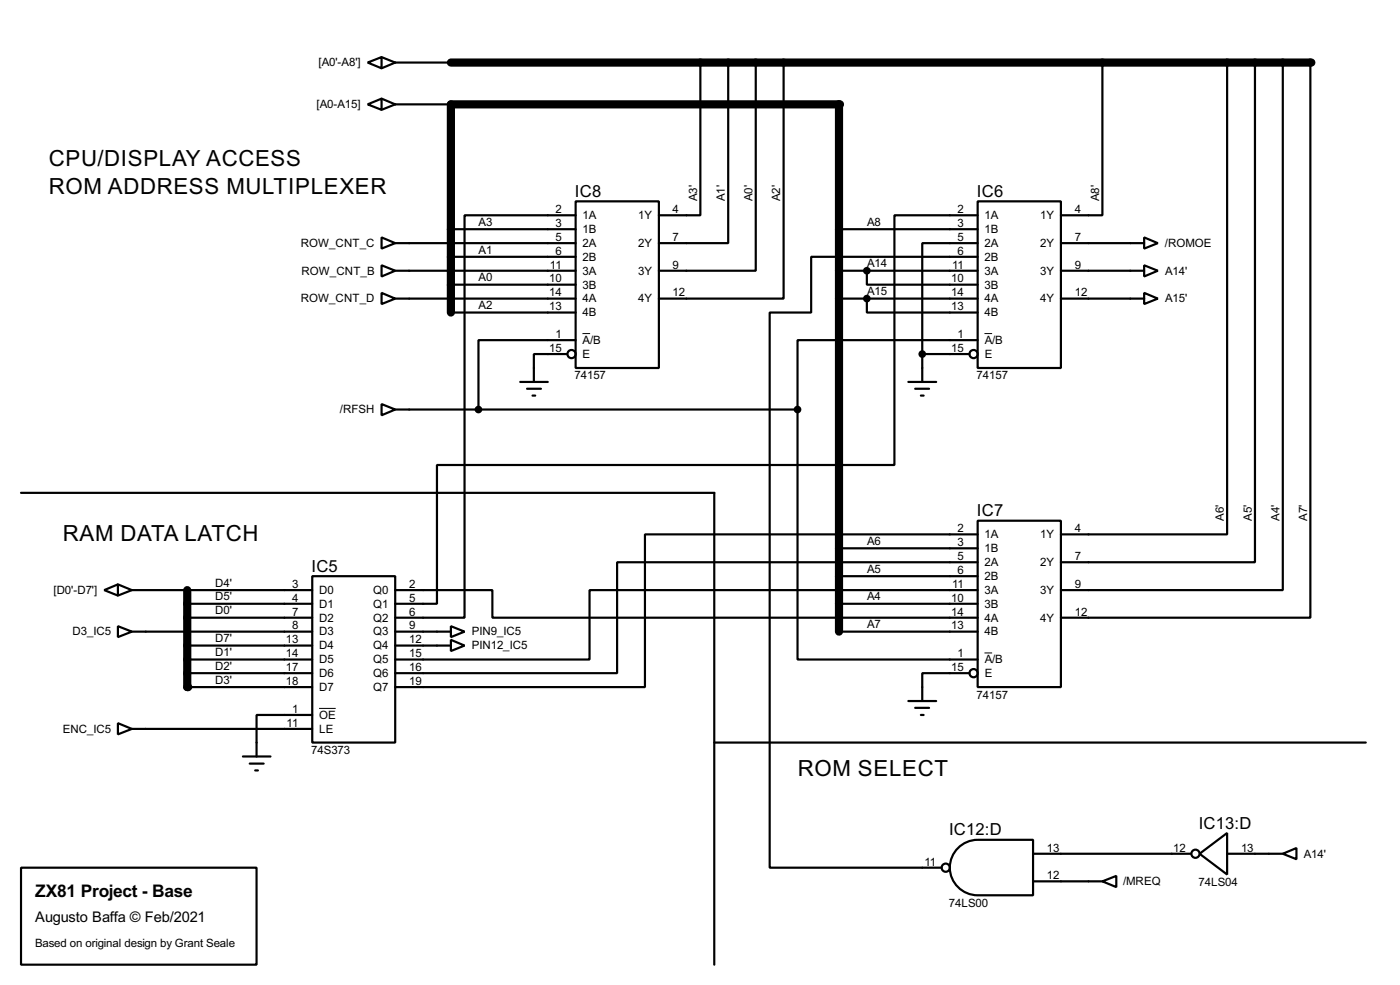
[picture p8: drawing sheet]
<svg xmlns="http://www.w3.org/2000/svg" width="256mm" height="180mm" viewBox="0 0 256 180" stroke-linecap="round" stroke-linejoin="round" font-family="sans-serif">
<path d="M82.6 11.5h157.5M82.6 57.2v-38.1h71.1v96.5M34.3 108v17.8" fill="none" stroke="#000" stroke-width="1.5"/>
<g fill="#000">
<circle cx="153.7" cy="19.1" r=".75"/>
<circle cx="240.1" cy="11.5" r=".75"/>
<circle cx="34.3" cy="125.8" r=".75"/>
</g>
<g fill="none" stroke="#000" stroke-width=".4">
<path d="M67.4 19.1l2.5-1v2zM67.4 11.5l2.5-1v2zM69.9 18.1l2.5 1M69.9 10.5l2.5 1M72.4 19.1h10.2M72.4 11.5h10.2M72.4 19.1l-2.5 1M72.4 11.5l-2.5 1M128.3 11.5v27.9h-7.6M133.4 11.5v33h-12.7M138.5 11.5v38.1h-17.8M143.6 11.5v43.2h-22.9"/>
<path d="M202 11.5v27.9h-7.6M224.8 11.5v86.3h-30.4M229.9 11.5v91.4h-35.5M235 11.5v96.5h-40.6M240.1 11.5v101.6h-45.7M105.5 36.9h15.2v30.5h-15.2zM105.5 39.4h-20.4v73.7h-12.7M179.1 36.9h15.3v30.5h-15.3zM179.1 39.4h-15.2v45.7h-83.8v25.4h-7.7M69.9 43.5l2.5 1-2.5 1zM69.9 48.6l2.5 1-2.5 1zM69.9 53.6l2.5 1.1-2.5 1z"/>
<path d="M72.4 49.6h33.1M72.4 54.7h33.1M72.4 44.5h33.1M82.6 57.2h22.9M82.6 42h22.9M82.6 47h22.9M82.6 52.1h22.9M153.7 42h25.4M153.7 49.6h25.4M153.7 54.7h25.4M158.8 49.6v2.5h20.3M158.8 54.7v2.5h20.3"/>
<path d="M179.1 44.5h-10.1v20.3M179.1 47h-30.5v10.2h-7.6v101.6h31.5M194.4 49.6h15.2M194.4 54.7h15.2M194.4 44.5h15.2M209.6 43.5l2.5 1-2.5 1zM209.6 48.6l2.5 1-2.5 1zM209.6 53.6l2.5 1.1-2.5 1zM69.9 74l2.5 1-2.5 1zM72.4 75h73.7M95.3 69.9h5.1M96.6 71.2h2.5"/>
<path d="M97.6 72.4h.5M103.9 64.8h-6.1v5.1M105.5 62.3h-17.8v12.7M146.1 75v45.7h33M166.4 69.9h5.1M167.7 71.2h2.5M168.7 72.4h.5M169 64.8v5.1M169 64.8h8.6M179.1 62.3h-33v12.7M3.9 90.2h127v86.4M179.1 95.3h15.3v30.5h-15.3z"/>
<path d="M179.1 97.8h-60.9v28h-45.8M19.1 108l2.5-1v2zM21.6 114.6l2.6 1-2.6 1zM21.6 107l2.6 1M24.2 108h33M24.2 115.6h33M24.2 108l-2.6 1M34.3 110.5h22.9M34.3 113.1h22.9M34.3 118.2h22.9M57.2 105.5h15.2v30.4h-15.2zM72.4 108h17.8v5.1h88.9"/>
<path d="M72.4 118.2h10.2M72.4 115.6h10.2M82.6 114.6l2.5 1-2.5 1zM82.6 117.1l2.5 1.1-2.5 1zM153.7 110.5h25.4M153.7 115.6h25.4M153.7 100.4h25.4M153.7 105.5h25.4M179.1 108h-71.1v12.7h-35.6M179.1 102.9h-66v20.3h-40.7M21.6 132.4l2.6 1-2.6 1zM24.2 133.4h33"/>
<path d="M34.3 125.8h22.9M34.3 123.2h22.9M34.3 120.7h22.9M44.5 138.5h5.1M45.8 139.8h2.5M57.2 130.9h-10.2v7.6M130.9 135.9h119.3M166.4 128.3h5.1M167.7 129.6h2.5M168.7 130.9h.5M177.6 123.2h-8.6v5.1M3.9 158.8h43.1v17.8h-43.1z"/>
<path d="M46.8 141h.5M175.2 155.5a5.1 5.1 0 0 1 3.9-1.8h10.2v10.2h-10.2a5.1 5.1 0 0 1-4.6-3 5.1 5.1 0 0 1 .7-5.4zM189.3 156.3h28.9M219.8 156.3l5-3.8v7.6zM224.8 156.3h10.2M235 156.3l2.5-1.1v2.1zM189.3 161.3h12.7M202 161.3l2.5-1v2.1z"/>
<circle cx="104.7" cy="64.8" r=".75"/>
<circle cx="178.3" cy="64.8" r=".75"/>
<circle cx="178.3" cy="123.2" r=".75"/>
<circle cx="173.2" cy="158.8" r=".75"/>
<circle cx="219" cy="156.3" r=".75"/>
</g>
<path d="M106.7 61.1h1.4M180.4 61.1h1.4M180.4 119.5h1.4M58.5 129.7h3" fill="none" stroke="#000" stroke-width=".18"/>
<g fill="#000" stroke="#000" stroke-width=".4">
<circle cx="158.8" cy="54.7" r=".5"/>
<circle cx="158.8" cy="49.6" r=".5"/>
<circle cx="87.6" cy="75" r=".5"/>
<circle cx="146.1" cy="75" r=".5"/>
<circle cx="168.9" cy="64.8" r=".5"/>
</g>
<g font-size="4.6">
<text x="9" y="30.3">CPU/DISPLAY ACCESS</text>
<text x="9" y="35.5">ROM ADDRESS MULTIPLEXER</text>
<text x="11.5" y="99">RAM DATA LATCH</text>
<text x="146.2" y="142.1">ROM SELECT</text>
</g>
<text font-size="3.6" x="6.5" y="164.2">ZX81 Project - Base</text>
<g font-size="3.4">
<text x="105.3" y="36">IC8</text>
<text x="179" y="36">IC6</text>
<text x="179" y="94.5">IC7</text>
<text x="57.1" y="104.7">IC5</text>
<text x="173.9" y="152.9">IC12:D</text>
<text x="219.6" y="151.7">IC13:D</text>
</g>
<text font-size="3" x="6.4" y="168.8">Augusto Baffa © Feb/2021</text>
<g font-size="2.4">
<text x="58.4" y="12.2">[A0'-A8']</text>
<text x="58" y="19.8">[A0-A15]</text>
<text x="87.7" y="41.3">A3</text>
<text x="101.8" y="39">2</text>
<text x="101.8" y="41.6">3</text>
<text x="106.7" y="40.1">1A</text>
<text x="116.9" y="40.1">1Y</text>
<text x="123.2" y="39">4</text>
<text x="127.7" y="36.8" transform="rotate(-90 127.7 36.8)">A3'</text>
<text x="132.8" y="36.8" transform="rotate(-90 132.8 36.8)">A1'</text>
<text x="137.9" y="36.8" transform="rotate(-90 137.9 36.8)">A0'</text>
<text x="143" y="36.8" transform="rotate(-90 143 36.8)">A2'</text>
<text x="158.8" y="41.3">A8</text>
<text x="175.4" y="39">2</text>
<text x="175.4" y="41.6">3</text>
<text x="180.4" y="40.1">1A</text>
<text x="190.6" y="40.1">1Y</text>
<text x="196.9" y="39">4</text>
<text x="201.4" y="36.8" transform="rotate(-90 201.4 36.8)">A8'</text>
<text x="55.1" y="45.2">ROW_CNT_C</text>
<text x="87.7" y="46.4">A1</text>
<text x="101.8" y="44.1">5</text>
<text x="101.8" y="46.6">6</text>
<text x="106.7" y="42.7">1B</text>
<text x="106.7" y="45.2">2A</text>
<text x="106.7" y="47.7">2B</text>
<text x="116.9" y="45.2">2Y</text>
<text x="123.2" y="44.1">7</text>
<text x="175.4" y="44.1">5</text>
<text x="175.4" y="46.6">6</text>
<text x="180.4" y="42.7">1B</text>
<text x="180.4" y="45.2">2A</text>
<text x="180.4" y="47.7">2B</text>
<text x="190.6" y="45.2">2Y</text>
<text x="196.9" y="44.1">7</text>
<text x="213.4" y="45.2">/ROMOE</text>
<text x="55.2" y="50.3">ROW_CNT_B</text>
<text x="87.7" y="51.5">A0</text>
<text x="100.6" y="51.7">10</text>
<text x="100.8" y="49.2">11</text>
<text x="106.7" y="50.3">3A</text>
<text x="106.7" y="52.8">3B</text>
<text x="116.9" y="50.3">3Y</text>
<text x="123.2" y="49.2">9</text>
<text x="158.8" y="49">A14</text>
<text x="174.3" y="51.7">10</text>
<text x="174.4" y="49.2">11</text>
<text x="180.4" y="50.3">3A</text>
<text x="180.4" y="52.8">3B</text>
<text x="190.6" y="50.3">3Y</text>
<text x="196.9" y="49.2">9</text>
<text x="213.4" y="50.3">A14'</text>
<text x="55.1" y="55.4">ROW_CNT_D</text>
<text x="87.7" y="56.6">A2</text>
<text x="100.6" y="54.3">14</text>
<text x="100.6" y="56.8">13</text>
<text x="106.7" y="55.4">4A</text>
<text x="106.7" y="57.9">4B</text>
<text x="116.9" y="55.4">4Y</text>
<text x="123.2" y="54.3">12</text>
<text x="158.8" y="54">A15</text>
<text x="174.3" y="54.3">14</text>
<text x="174.3" y="56.8">13</text>
<text x="180.4" y="55.4">4A</text>
<text x="180.4" y="57.9">4B</text>
<text x="190.6" y="55.4">4Y</text>
<text x="196.9" y="54.3">12</text>
<text x="213.4" y="55.4">A15'</text>
<text x="100.6" y="64.4">15</text>
<text x="101.8" y="61.9">1</text>
<text x="106.7" y="63">A/B</text>
<text x="106.7" y="65.5">E</text>
<text x="174.3" y="64.4">15</text>
<text x="175.4" y="61.9">1</text>
<text x="180.4" y="63">A/B</text>
<text x="180.4" y="65.5">E</text>
<text x="105.3" y="69.5">74157</text>
<text x="178.9" y="69.5">74157</text>
<text x="62.3" y="75.7">/RFSH</text>
<text x="224.2" y="95.3" transform="rotate(-90 224.2 95.3)">A6'</text>
<text x="229.3" y="95.3" transform="rotate(-90 229.3 95.3)">A5'</text>
<text x="234.4" y="95.3" transform="rotate(-90 234.4 95.3)">A4'</text>
<text x="239.5" y="95.3" transform="rotate(-90 239.5 95.3)">A7'</text>
<text x="158.8" y="99.8">A6</text>
<text x="175.4" y="97.4">2</text>
<text x="175.4" y="100">3</text>
<text x="180.4" y="98.5">1A</text>
<text x="180.4" y="101.1">1B</text>
<text x="190.6" y="98.5">1Y</text>
<text x="196.9" y="97.4">4</text>
<text x="39.4" y="107.4">D4'</text>
<text x="53.5" y="107.6">3</text>
<text x="75" y="107.6">2</text>
<text x="158.8" y="104.9">A5</text>
<text x="174.4" y="107.6">11</text>
<text x="175.4" y="102.5">5</text>
<text x="175.4" y="105.1">6</text>
<text x="180.4" y="103.6">2A</text>
<text x="180.4" y="106.2">2B</text>
<text x="190.6" y="103.6">2Y</text>
<text x="196.9" y="102.5">7</text>
<text x="196.9" y="107.6">9</text>
<text x="9.8" y="108.7">[D0'-D7']</text>
<text x="39.4" y="109.9">D5'</text>
<text x="39.4" y="112.5">D0'</text>
<text x="53.5" y="110.1">4</text>
<text x="53.5" y="112.7">7</text>
<text x="58.5" y="108.7">D0</text>
<text x="58.5" y="111.2">D1</text>
<text x="58.5" y="113.8">D2</text>
<text x="68.4" y="108.7">Q0</text>
<text x="68.4" y="111.2">Q1</text>
<text x="68.4" y="113.8">Q2</text>
<text x="75" y="110.1">5</text>
<text x="75" y="112.7">6</text>
<text x="158.8" y="109.9">A4</text>
<text x="174.3" y="110.1">10</text>
<text x="174.3" y="112.7">14</text>
<text x="180.4" y="108.7">3A</text>
<text x="180.4" y="111.2">3B</text>
<text x="180.4" y="113.8">4A</text>
<text x="190.6" y="108.7">3Y</text>
<text x="190.6" y="113.8">4Y</text>
<text x="196.9" y="112.7">12</text>
<text x="13.3" y="116.3">D3_IC5</text>
<text x="39.4" y="117.6">D7'</text>
<text x="52.4" y="117.8">13</text>
<text x="53.5" y="115.2">8</text>
<text x="58.5" y="116.3">D3</text>
<text x="58.5" y="118.9">D4</text>
<text x="68.4" y="116.3">Q3</text>
<text x="68.4" y="118.9">Q4</text>
<text x="75" y="115.2">9</text>
<text x="75" y="117.8">12</text>
<text x="86.4" y="116.3">PIN9_IC5</text>
<text x="86.4" y="118.9">PIN12_IC5</text>
<text x="158.8" y="115">A7</text>
<text x="174.3" y="115.2">13</text>
<text x="180.4" y="116.3">4B</text>
<text x="39.4" y="125.2">D3'</text>
<text x="39.4" y="122.6">D2'</text>
<text x="39.4" y="120.1">D1'</text>
<text x="52.4" y="120.3">14</text>
<text x="52.4" y="122.8">17</text>
<text x="52.4" y="125.4">18</text>
<text x="58.5" y="121.4">D5</text>
<text x="58.5" y="123.9">D6</text>
<text x="68.4" y="121.4">Q5</text>
<text x="68.4" y="123.9">Q6</text>
<text x="75" y="120.3">15</text>
<text x="75" y="122.8">16</text>
<text x="75" y="125.4">19</text>
<text x="174.3" y="122.8">15</text>
<text x="175.4" y="120.3">1</text>
<text x="180.4" y="121.4">A/B</text>
<text x="180.4" y="123.9">E</text>
<text x="53.5" y="130.5">1</text>
<text x="58.5" y="126.5">D7</text>
<text x="58.5" y="131.6">OE</text>
<text x="68.4" y="126.5">Q7</text>
<text x="178.9" y="127.9">74157</text>
<text x="11.5" y="134.1">ENC_IC5</text>
<text x="52.5" y="133">11</text>
<text x="58.5" y="134.1">LE</text>
<text x="57" y="138">74S373</text>
<text x="191.8" y="155.9">13</text>
<text x="214.9" y="155.9">12</text>
<text x="227.4" y="155.9">13</text>
<text x="169.4" y="158.4">11</text>
<text x="191.8" y="160.9">12</text>
<text x="238.8" y="157">A14'</text>
<text x="173.8" y="166">74LS00</text>
<text x="205.8" y="162">/MREQ</text>
<text x="219.6" y="162.2">74LS04</text>
<text x="6.4" y="173.4">Based on original design by Grant Seale</text>
</g>
</svg>
